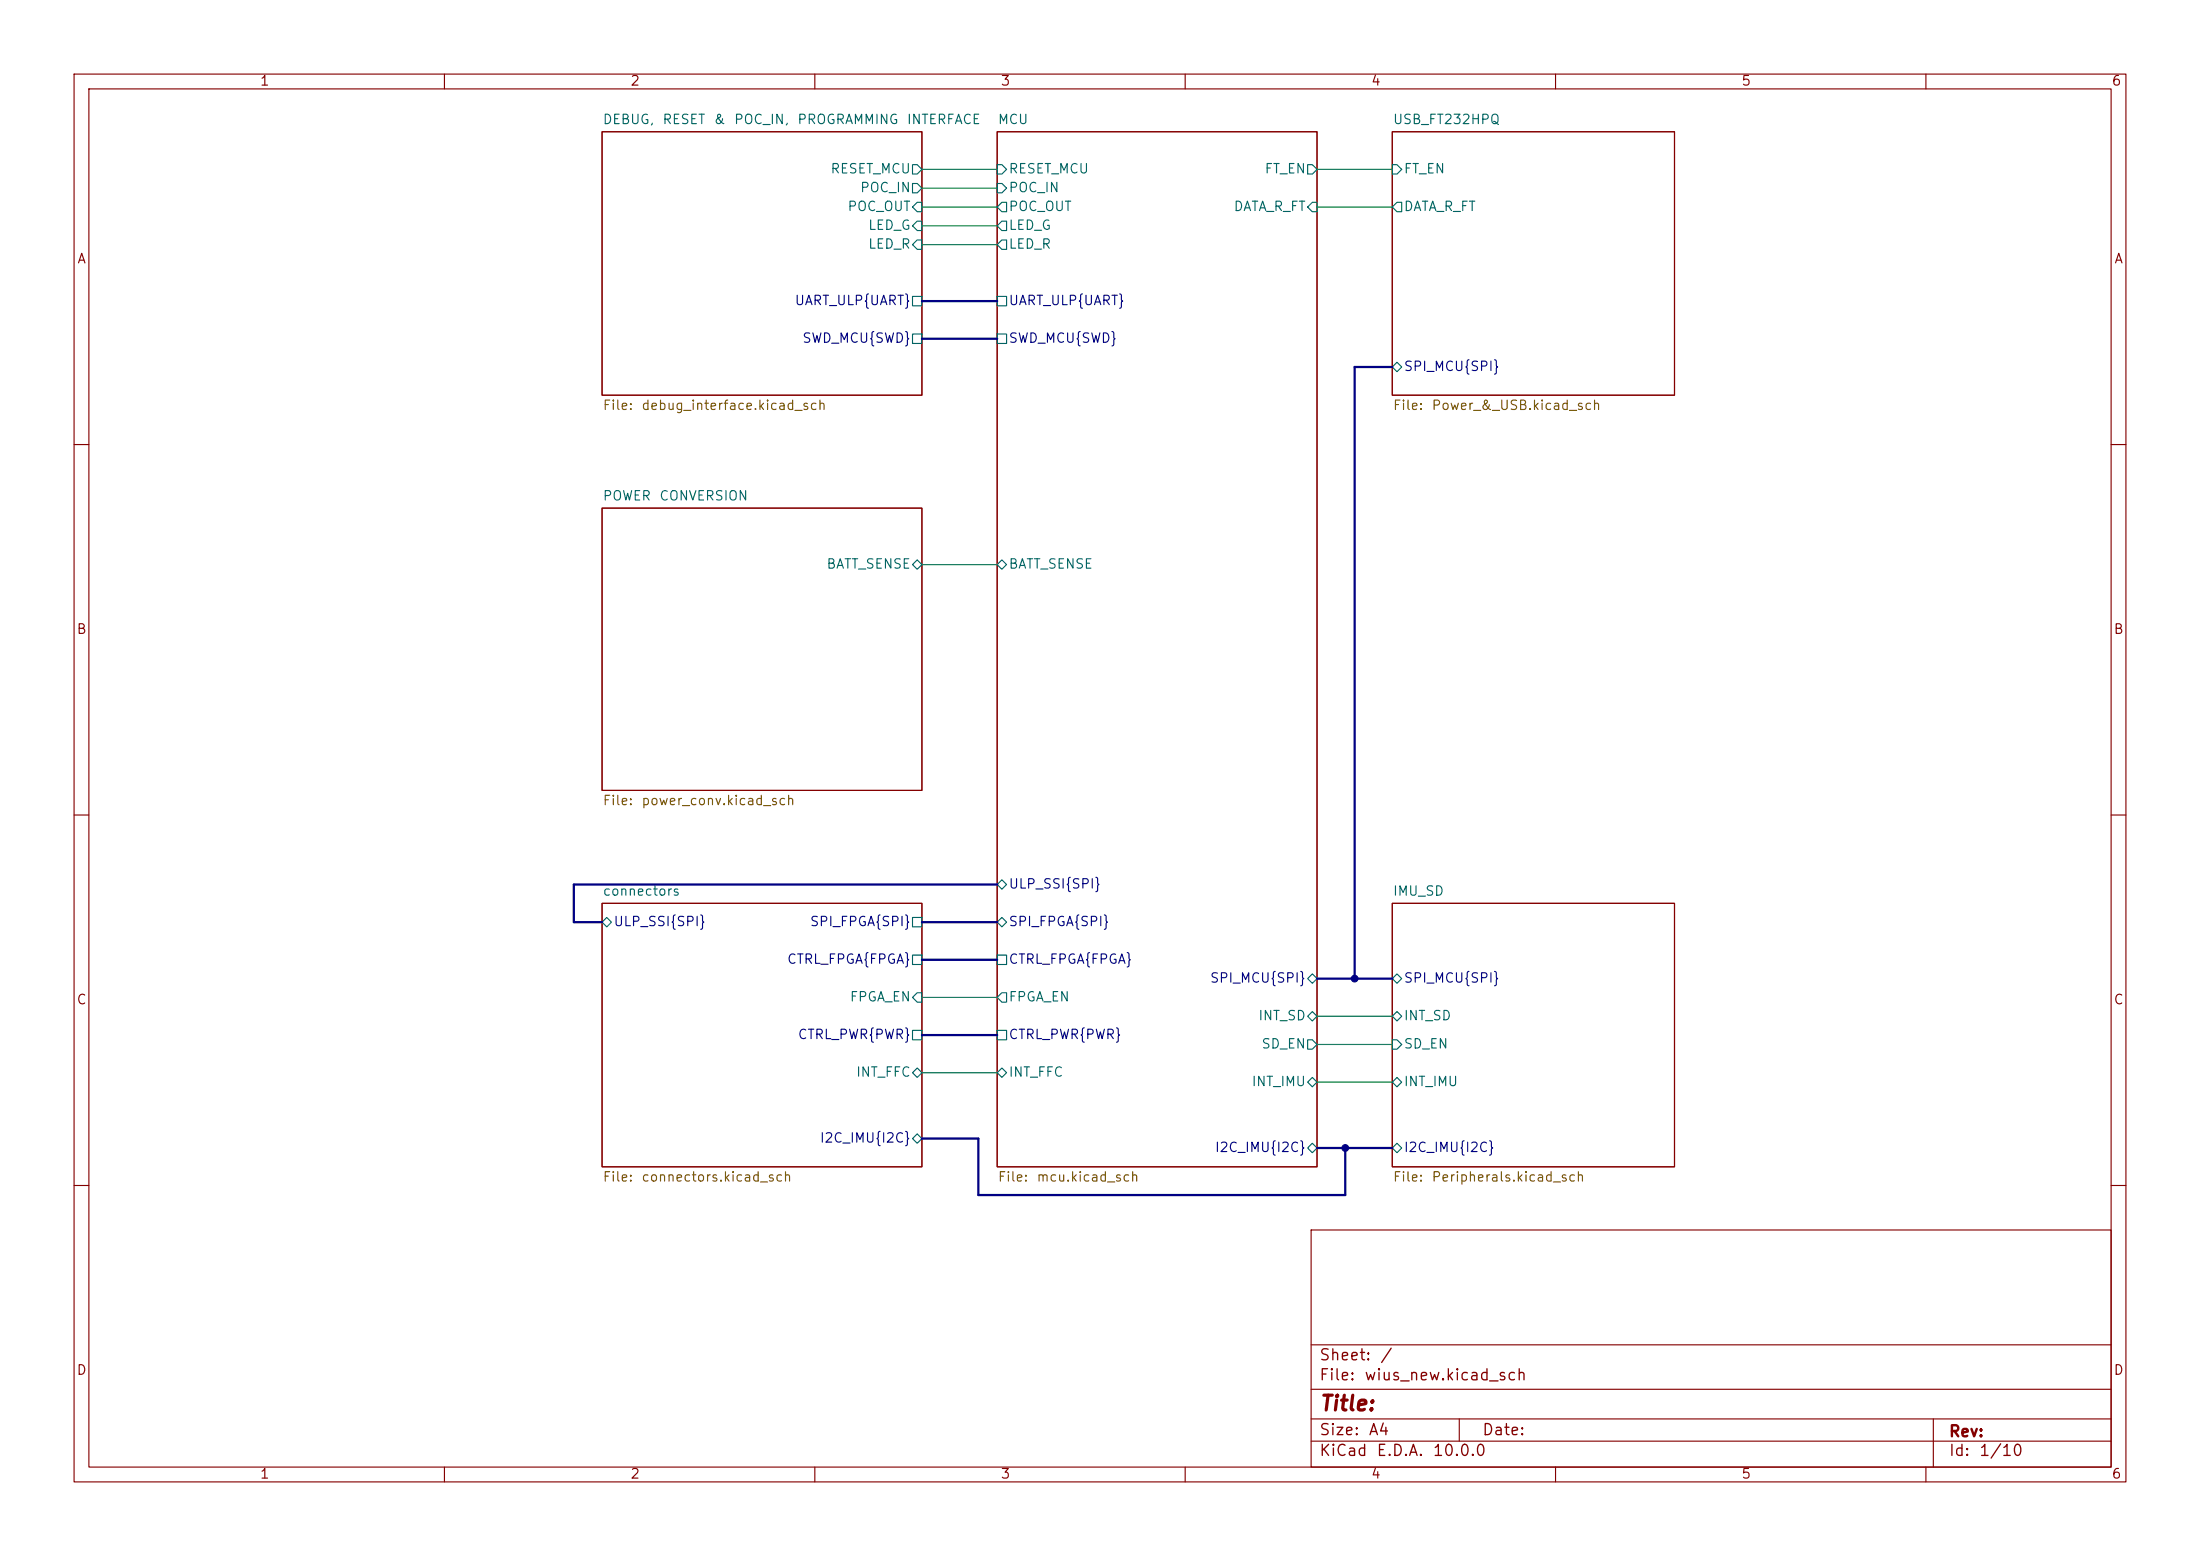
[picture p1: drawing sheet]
(kicad_sch
 (version 20260306)
 (generator "eeschema")
 (generator_version "10.0")
 (paper "A4")
 (lib_symbols)
 (junction
  (at 182.88 132.08)
  (diameter 0)
  (color 0 0 0 0))
 (junction
  (at 181.61 154.94)
  (diameter 0)
  (color 0 0 0 0))
 (bus
  (pts (xy 132.08 161.29) (xy 181.61 161.29))
  (stroke (width 0) (type default)))
 (bus
  (pts (xy 182.88 132.08) (xy 187.96 132.08))
  (stroke (width 0) (type default)))
 (wire
  (pts (xy 177.8 140.97) (xy 187.96 140.97))
  (stroke (width 0) (type default)))
 (wire
  (pts (xy 124.46 22.86) (xy 134.62 22.86))
  (stroke (width 0) (type default)))
 (wire
  (pts (xy 177.8 137.16) (xy 187.96 137.16))
  (stroke (width 0) (type default)))
 (bus
  (pts (xy 77.47 119.38) (xy 134.62 119.38))
  (stroke (width 0) (type default)))
 (bus
  (pts (xy 81.28 124.46) (xy 77.47 124.46))
  (stroke (width 0) (type default)))
 (bus
  (pts (xy 77.47 119.38) (xy 77.47 124.46))
  (stroke (width 0) (type default)))
 (bus
  (pts (xy 124.46 124.46) (xy 134.62 124.46))
  (stroke (width 0) (type default)))
 (wire
  (pts (xy 124.46 25.4) (xy 134.62 25.4))
  (stroke (width 0) (type default)))
 (wire
  (pts (xy 177.8 22.86) (xy 187.96 22.86))
  (stroke (width 0) (type default)))
 (bus
  (pts (xy 181.61 154.94) (xy 181.61 161.29))
  (stroke (width 0) (type default)))
 (bus
  (pts (xy 182.88 49.53) (xy 182.88 132.08))
  (stroke (width 0) (type default)))
 (bus
  (pts (xy 132.08 161.29) (xy 132.08 153.67))
  (stroke (width 0) (type default)))
 (bus
  (pts (xy 124.46 139.7) (xy 134.62 139.7))
  (stroke (width 0) (type default)))
 (bus
  (pts (xy 124.46 129.54) (xy 134.62 129.54))
  (stroke (width 0) (type default)))
 (bus
  (pts (xy 124.46 40.64) (xy 134.62 40.64))
  (stroke (width 0) (type default)))
 (bus
  (pts (xy 181.61 154.94) (xy 187.96 154.94))
  (stroke (width 0) (type default)))
 (wire
  (pts (xy 124.46 76.2) (xy 134.62 76.2))
  (stroke (width 0) (type default)))
 (wire
  (pts (xy 124.46 27.94) (xy 134.62 27.94))
  (stroke (width 0) (type default)))
 (bus
  (pts (xy 187.96 49.53) (xy 182.88 49.53))
  (stroke (width 0) (type default)))
 (bus
  (pts (xy 124.46 153.67) (xy 132.08 153.67))
  (stroke (width 0) (type default)))
 (bus
  (pts (xy 177.8 132.08) (xy 182.88 132.08))
  (stroke (width 0) (type default)))
 (wire
  (pts (xy 124.46 134.62) (xy 134.62 134.62))
  (stroke (width 0) (type default)))
 (wire
  (pts (xy 124.46 144.78) (xy 134.62 144.78))
  (stroke (width 0) (type default)))
 (wire
  (pts (xy 177.8 27.94) (xy 187.96 27.94))
  (stroke (width 0) (type default)))
 (bus
  (pts (xy 124.46 45.72) (xy 134.62 45.72))
  (stroke (width 0) (type default)))
 (bus
  (pts (xy 177.8 154.94) (xy 181.61 154.94))
  (stroke (width 0) (type default)))
 (wire
  (pts (xy 177.8 146.05) (xy 187.96 146.05))
  (stroke (width 0) (type default)))
 (wire
  (pts (xy 124.46 33.02) (xy 134.62 33.02))
  (stroke (width 0) (type default)))
 (wire
  (pts (xy 124.46 30.48) (xy 134.62 30.48))
  (stroke (width 0) (type default)))
 (sheet
  (at 187.96 121.92)
  (size 38.1 35.56)
  (exclude_from_sim no)
  (in_bom yes)
  (on_board yes)
  (dnp no)
  (fields_autoplaced yes)
  (stroke (width 0.1524) (type solid))
  (fill (color 0 0 0 0))
  (property "Sheetname" "IMU_SD" (at 187.96 121.2084 0) (show_name no) (do_not_autoplace no) (effects (font (size 1.27 1.27)) (justify left bottom)))
  (property "Sheetfile" "Peripherals.kicad_sch" (at 187.96 158.0646 0) (show_name no) (do_not_autoplace no) (effects (font (size 1.27 1.27)) (justify left top)))
  (pin "I2C_IMU{I2C}" bidirectional (at 187.96 154.94 180) (effects (font (size 1.27 1.27)) (justify left)))
  (pin "INT_IMU" bidirectional (at 187.96 146.05 180) (effects (font (size 1.27 1.27)) (justify left)))
  (pin "INT_SD" bidirectional (at 187.96 137.16 180) (effects (font (size 1.27 1.27)) (justify left)))
  (pin "SPI_MCU{SPI}" bidirectional (at 187.96 132.08 180) (effects (font (size 1.27 1.27)) (justify left)))
  (pin "SD_EN" input (at 187.96 140.97 180) (effects (font (size 1.27 1.27)) (justify left))))
 (sheet
  (at 81.28 17.78)
  (size 43.18 35.56)
  (exclude_from_sim no)
  (in_bom yes)
  (on_board yes)
  (dnp no)
  (fields_autoplaced yes)
  (stroke (width 0.1524) (type solid))
  (fill (color 0 0 0 0))
  (property "Sheetname" "DEBUG, RESET & POC_IN, PROGRAMMING INTERFACE" (at 81.28 17.0684 0) (show_name no) (do_not_autoplace no) (effects (font (size 1.27 1.27)) (justify left bottom)))
  (property "Sheetfile" "debug_interface.kicad_sch" (at 81.28 53.9246 0) (show_name no) (do_not_autoplace no) (effects (font (size 1.27 1.27)) (justify left top)))
  (pin "LED_G" input (at 124.46 30.48 0) (effects (font (size 1.27 1.27)) (justify right)))
  (pin "LED_R" input (at 124.46 33.02 0) (effects (font (size 1.27 1.27)) (justify right)))
  (pin "POC_IN" output (at 124.46 25.4 0) (effects (font (size 1.27 1.27)) (justify right)))
  (pin "POC_OUT" input (at 124.46 27.94 0) (effects (font (size 1.27 1.27)) (justify right)))
  (pin "RESET_MCU" output (at 124.46 22.86 0) (effects (font (size 1.27 1.27)) (justify right)))
  (pin "SWD_MCU{SWD}" passive (at 124.46 45.72 0) (effects (font (size 1.27 1.27)) (justify right)))
  (pin "UART_ULP{UART}" passive (at 124.46 40.64 0) (effects (font (size 1.27 1.27)) (justify right))))
 (sheet
  (at 81.28 68.58)
  (size 43.18 38.1)
  (exclude_from_sim no)
  (in_bom yes)
  (on_board yes)
  (dnp no)
  (fields_autoplaced yes)
  (stroke (width 0.1524) (type solid))
  (fill (color 0 0 0 0))
  (property "Sheetname" "POWER CONVERSION" (at 81.28 67.8684 0) (show_name no) (do_not_autoplace no) (effects (font (size 1.27 1.27)) (justify left bottom)))
  (property "Sheetfile" "power_conv.kicad_sch" (at 81.28 107.2646 0) (show_name no) (do_not_autoplace no) (effects (font (size 1.27 1.27)) (justify left top)))
  (pin "BATT_SENSE" bidirectional (at 124.46 76.2 0) (effects (font (size 1.27 1.27)) (justify right))))
 (sheet
  (at 134.62 17.78)
  (size 43.18 139.7)
  (exclude_from_sim no)
  (in_bom yes)
  (on_board yes)
  (dnp no)
  (fields_autoplaced yes)
  (stroke (width 0.1524) (type solid))
  (fill (color 0 0 0 0))
  (property "Sheetname" "MCU" (at 134.62 17.0684 0) (show_name no) (do_not_autoplace no) (effects (font (size 1.27 1.27)) (justify left bottom)))
  (property "Sheetfile" "mcu.kicad_sch" (at 134.62 158.0646 0) (show_name no) (do_not_autoplace no) (effects (font (size 1.27 1.27)) (justify left top)))
  (pin "I2C_IMU{I2C}" bidirectional (at 177.8 154.94 0) (effects (font (size 1.27 1.27)) (justify right)))
  (pin "INT_IMU" bidirectional (at 177.8 146.05 0) (effects (font (size 1.27 1.27)) (justify right)))
  (pin "INT_SD" bidirectional (at 177.8 137.16 0) (effects (font (size 1.27 1.27)) (justify right)))
  (pin "SPI_MCU{SPI}" bidirectional (at 177.8 132.08 0) (effects (font (size 1.27 1.27)) (justify right)))
  (pin "CTRL_FPGA{FPGA}" passive (at 134.62 129.54 180) (effects (font (size 1.27 1.27)) (justify left)))
  (pin "CTRL_PWR{PWR}" passive (at 134.62 139.7 180) (effects (font (size 1.27 1.27)) (justify left)))
  (pin "INT_FFC" bidirectional (at 134.62 144.78 180) (effects (font (size 1.27 1.27)) (justify left)))
  (pin "UART_ULP{UART}" passive (at 134.62 40.64 180) (effects (font (size 1.27 1.27)) (justify left)))
  (pin "SPI_FPGA{SPI}" bidirectional (at 134.62 124.46 180) (effects (font (size 1.27 1.27)) (justify left)))
  (pin "POC_IN" input (at 134.62 25.4 180) (effects (font (size 1.27 1.27)) (justify left)))
  (pin "POC_OUT" output (at 134.62 27.94 180) (effects (font (size 1.27 1.27)) (justify left)))
  (pin "RESET_MCU" input (at 134.62 22.86 180) (effects (font (size 1.27 1.27)) (justify left)))
  (pin "SWD_MCU{SWD}" passive (at 134.62 45.72 180) (effects (font (size 1.27 1.27)) (justify left)))
  (pin "LED_G" output (at 134.62 30.48 180) (effects (font (size 1.27 1.27)) (justify left)))
  (pin "LED_R" output (at 134.62 33.02 180) (effects (font (size 1.27 1.27)) (justify left)))
  (pin "DATA_R_FT" input (at 177.8 27.94 0) (effects (font (size 1.27 1.27)) (justify right)))
  (pin "FPGA_EN" output (at 134.62 134.62 180) (effects (font (size 1.27 1.27)) (justify left)))
  (pin "FT_EN" output (at 177.8 22.86 0) (effects (font (size 1.27 1.27)) (justify right)))
  (pin "SD_EN" output (at 177.8 140.97 0) (effects (font (size 1.27 1.27)) (justify right)))
  (pin "BATT_SENSE" bidirectional (at 134.62 76.2 180) (effects (font (size 1.27 1.27)) (justify left)))
  (pin "ULP_SSI{SPI}" bidirectional (at 134.62 119.38 180) (effects (font (size 1.27 1.27)) (justify left))))
 (sheet
  (at 81.28 121.92)
  (size 43.18 35.56)
  (exclude_from_sim no)
  (in_bom yes)
  (on_board yes)
  (dnp no)
  (fields_autoplaced yes)
  (stroke (width 0.1524) (type solid))
  (fill (color 0 0 0 0))
  (property "Sheetname" "connectors" (at 81.28 121.2084 0) (show_name no) (do_not_autoplace no) (effects (font (size 1.27 1.27)) (justify left bottom)))
  (property "Sheetfile" "connectors.kicad_sch" (at 81.28 158.0646 0) (show_name no) (do_not_autoplace no) (effects (font (size 1.27 1.27)) (justify left top)))
  (pin "CTRL_FPGA{FPGA}" passive (at 124.46 129.54 0) (effects (font (size 1.27 1.27)) (justify right)))
  (pin "CTRL_PWR{PWR}" passive (at 124.46 139.7 0) (effects (font (size 1.27 1.27)) (justify right)))
  (pin "I2C_IMU{I2C}" bidirectional (at 124.46 153.67 0) (effects (font (size 1.27 1.27)) (justify right)))
  (pin "INT_FFC" bidirectional (at 124.46 144.78 0) (effects (font (size 1.27 1.27)) (justify right)))
  (pin "SPI_FPGA{SPI}" passive (at 124.46 124.46 0) (effects (font (size 1.27 1.27)) (justify right)))
  (pin "FPGA_EN" input (at 124.46 134.62 0) (effects (font (size 1.27 1.27)) (justify right)))
  (pin "ULP_SSI{SPI}" bidirectional (at 81.28 124.46 180) (effects (font (size 1.27 1.27)) (justify left))))
 (sheet
  (at 187.96 17.78)
  (size 38.1 35.56)
  (exclude_from_sim no)
  (in_bom yes)
  (on_board yes)
  (dnp no)
  (fields_autoplaced yes)
  (stroke (width 0.1524) (type solid))
  (fill (color 0 0 0 0))
  (property "Sheetname" "USB_FT232HPQ" (at 187.96 17.0684 0) (show_name no) (do_not_autoplace no) (effects (font (size 1.27 1.27)) (justify left bottom)))
  (property "Sheetfile" "Power_&_USB.kicad_sch" (at 187.96 53.9246 0) (show_name no) (do_not_autoplace no) (effects (font (size 1.27 1.27)) (justify left top)))
  (pin "DATA_R_FT" output (at 187.96 27.94 180) (effects (font (size 1.27 1.27)) (justify left)))
  (pin "FT_EN" input (at 187.96 22.86 180) (effects (font (size 1.27 1.27)) (justify left)))
  (pin "SPI_MCU{SPI}" bidirectional (at 187.96 49.53 180) (effects (font (size 1.27 1.27)) (justify left))))
 (sheet_instances
  (path ""
   (page "1")))
 (embedded_fonts no))
